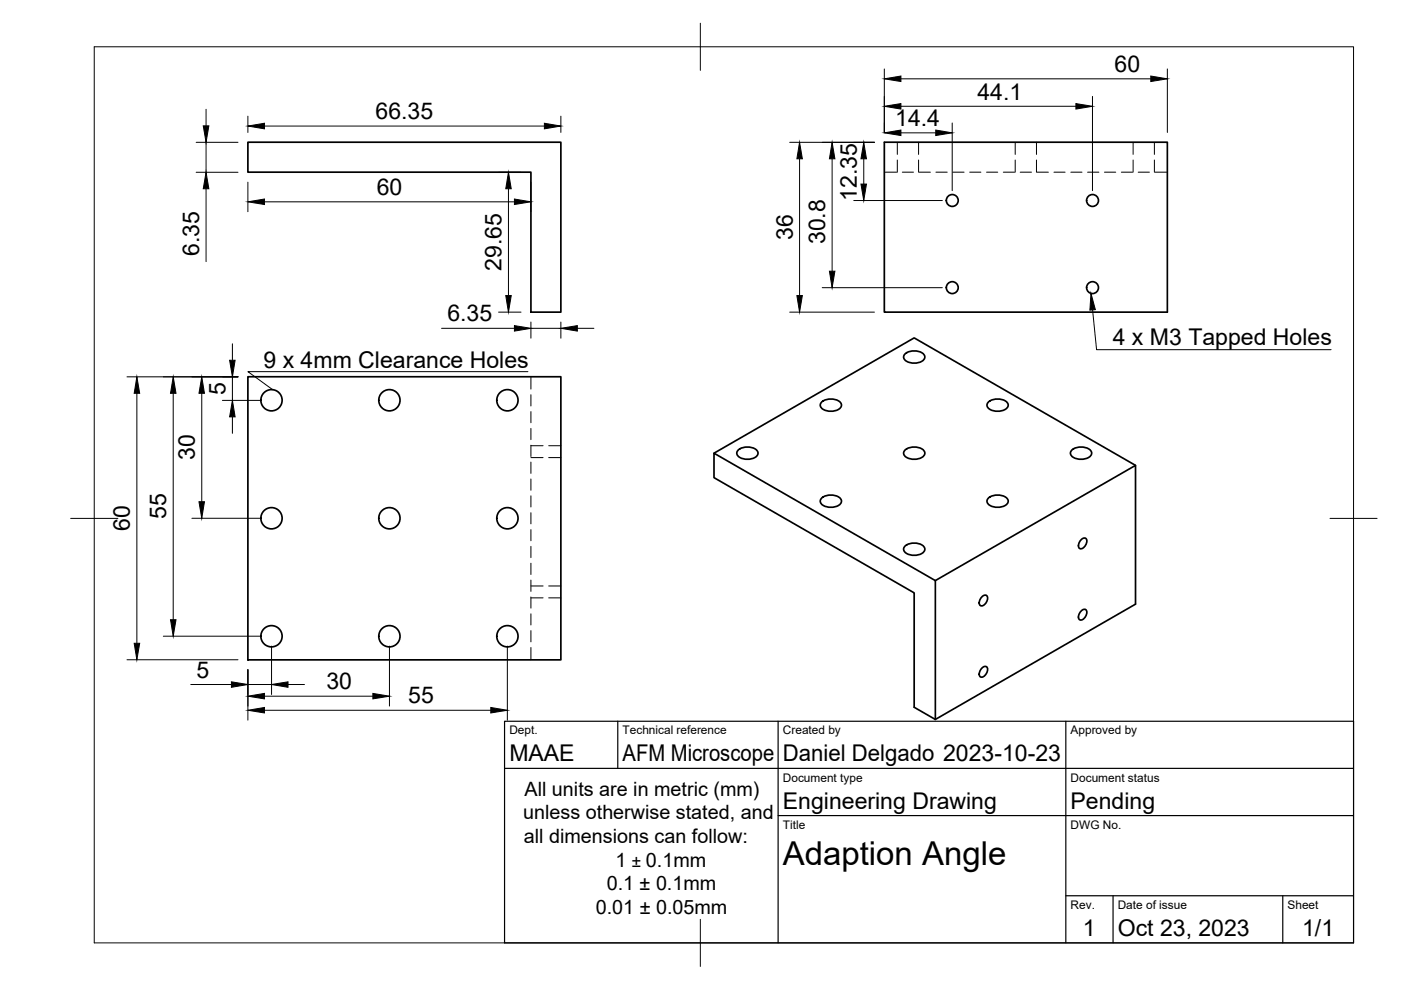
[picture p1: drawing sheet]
<svg xmlns="http://www.w3.org/2000/svg" width="297mm" height="210mm" viewBox="0 0 297 210" stroke-linecap="round" stroke-linejoin="round" font-family="sans-serif">
<!-- layer: Visible -->
<g fill="none" stroke="#000" stroke-width=".36">
<path d="M52.6 30.2h66.3v36h-6.3v-29.7h-60zM187.5 30.2h60v36h-60zM52.6 79.9h66.3v60h-66.3zM191.9 75.1a3.1 3.1 0 0 1 4.1 .3 1.41 1.41 0 0 1-1.6 1.6 2.7 2.7 0 0 1-2.7-1v-.6zM151.4 96.1l42.4-24.5 46.9 27.1M156.5 95.4a3.1 3.1 0 0 1 4.1 .3 1.41 1.41 0 0 1-1.6 1.6 2.7 2.7 0 0 1-2.7-.9v-.7zM174.2 85.3a3.1 3.1 0 0 1 4.1 .3 1.41 1.41 0 0 1-1.6 1.6 2.7 2.7 0 0 1-2.7-1v-.6zM191.9 95.4a3.1 3.1 0 0 1 4.1 .3 1.41 1.41 0 0 1-1.6 1.6 2.7 2.7 0 0 1-2.7-.9v-.7zM209.5 85.3a3.1 3.1 0 0 1 4.2 .3 1.41 1.41 0 0 1-1.6 1.6 2.7 2.7 0 0 1-2.8-1v-.6zM227.2 95.4a3.1 3.1 0 0 1 4.2 .3 1.41 1.41 0 0 1-1.6 1.6 2.7 2.7 0 0 1-2.8-.9v-.7zM174.2 105.6a3.1 3.1 0 0 1 4.1 .3 1.41 1.41 0 0 1-1.6 1.6 2.7 2.7 0 0 1-2.7-.9v-.7zM191.9 115.8a3.1 3.1 0 0 1 4.1 .3 1.41 1.41 0 0 1-1.6 1.6 2.7 2.7 0 0 1-2.7-.9v-.7z"/>
<path d="M209.5 105.6a3.1 3.1 0 0 1 4.2 .3 1.41 1.41 0 0 1-1.6 1.6 2.7 2.7 0 0 1-2.8-.9v-.7zM229.3 114.4a.65 .65 0 0 1 1.1-.1 1.54 1.54 0 0 1-1.5 2 1.42 1.42 0 0 1 .4-1.9zM198.3 123.1l42.4-24.4v29.4l-42.4 24.4-4.5-2.5v-24.3l-42.4-24.4v-5.2l46.9 27v29.4M208.2 126.5a.65 .65 0 0 1 1.1-.1 1.54 1.54 0 0 1-1.4 2 1.42 1.42 0 0 1 .3-1.9zM229.3 129.5a.65 .65 0 0 1 1.1 0 1.54 1.54 0 0 1-1.5 1.9 1.42 1.42 0 0 1 .4-1.9zM208.2 141.6a.65 .65 0 0 1 1.1 0 1.54 1.54 0 0 1-1.4 1.9 1.42 1.42 0 0 1 .3-1.9z"/>
<circle cx="201.9" cy="42.5" r="1.26"/>
<circle cx="231.6" cy="42.5" r="1.26"/>
<circle cx="201.9" cy="61" r="1.26"/>
<circle cx="231.6" cy="61" r="1.26"/>
<circle cx="57.6" cy="84.9" r="2.25"/>
<circle cx="82.6" cy="84.9" r="2.25"/>
<circle cx="107.6" cy="84.9" r="2.25"/>
<circle cx="57.6" cy="109.9" r="2.25"/>
<circle cx="82.6" cy="109.9" r="2.25"/>
<circle cx="107.6" cy="109.9" r="2.25"/>
<circle cx="57.6" cy="134.9" r="2.25"/>
<circle cx="82.6" cy="134.9" r="2.25"/>
<circle cx="107.6" cy="134.9" r="2.25"/>
</g>
<!-- layer: Hidden -->
<g fill="none" stroke="#000" stroke-width=".21">
<path d="M187.5 36.5h2.6M190.2 30.2v2.5M190.2 33.9v2.6M191.3 36.5h2.4M194.8 30.2v2.5M194.8 33.9v2.6M194.9 36.5h2.4M198.4 36.5h2.4M202 36.5h2.4M205.6 36.5h2.4M209.2 36.5h2.3M212.7 36.5h2.4"/>
<path d="M215.2 30.2v2.5M215.2 33.9v2.6M216.3 36.5h2.4M219.8 30.2v2.5M219.8 33.9v2.6M219.9 36.5h2.4M223.5 36.5h2.3M227 36.5h2.4M230.6 36.5h2.4M234.2 36.5h2.4M237.7 36.5h2.4M240.2 30.2v2.5"/>
<path d="M240.2 33.9v2.6M241.3 36.5h2.4M244.8 30.2v2.5M244.8 33.9v2.6M244.9 36.5h2.6M112.6 79.9v2.6M112.6 83.7v2.4M112.6 87.3v2.3M112.6 90.8v2.4M112.6 94.4v2.4M112.6 98v2.4M112.6 94.5h2.5"/>
<path d="M112.6 97h2.5M116.3 94.5h2.6M116.3 97h2.6M112.6 101.6v2.3M112.6 105.1v2.4M112.6 108.7v2.4M112.6 112.3v2.4M112.6 115.8v2.4M112.6 119.4v2.4M112.6 123v2.4M112.6 126.6v2.3M112.6 130.1v2.4"/>
<path d="M112.6 133.7v2.4M112.6 137.3v2.6M112.6 124.2h2.5M112.6 126.8h2.5M116.3 124.2h2.6M116.3 126.8h2.6"/>
</g>
<!-- layer: BORDER -->
<path d="M20 9.9h267v190h-267zM148.5 4.9v10M15 109.9h10M282 109.9h10M148.5 194.9v10" fill="none" stroke="#000" stroke-width=".21"/>
<!-- layer: TITLEBLOCK -->
<path d="M107 152.9h180v47h-180zM131 152.9v10M165 152.9v47M226 152.9v47M107 162.9h180M165 172.9h122M226 189.9h61M236 189.9v10M272 189.9v10" fill="none" stroke="#000" stroke-width=".25"/>
<!-- layer: FD_Dimensions -->
<g fill="none" stroke="#000" stroke-width=".21">
<path d="M187.5 14.6v13.5M191 16.7h53M247.5 14.6v13.5M41.6 36.5h8.9M41.6 30.2h8.9M43.7 23.2v3.5M43.7 30.2v6.3M52.6 24.6v3.5M52.6 38.6v6.3M56.1 26.7h59.3M105.7 36.5h4.8M112.6 38.6v6.3"/>
<path d="M118.9 24.6v3.5M167.4 30.2h18M169.5 33.7v29M176.4 33.7v23.8M183.1 33.7v5.3M191 28.2h7.4M191 22.5h37.1M201.9 26.1v14.3M231.6 20.4v20M43.7 40v15.5M56.1 42.8h53M107.8 40v22.7"/>
<path d="M181 42.5h18.8M26.9 79.9h23.6M49.3 72.9v3.5M49.3 79.9v5M93.6 69.6h15.5M105.7 66.2h4.8M112.6 68.3v3.4M112.6 69.6h6.3M118.9 68.3v3.4M122.4 69.6h3.5M167.4 66.2h18M174.3 61h25.5"/>
<path d="M29 83.4v53M36.7 83.4v48M42.8 83.4v23M47.2 84.9h8.3M49.3 88.4v3.5M40.7 109.9h14.8M26.9 139.9h23.6M34.6 134.9h20.9M57.6 137v10.2M82.6 137v12.7M107.6 137v15.7M40.4 145.1h8.7"/>
<path d="M52.6 142v10.7M52.6 145.1h5M56.1 147.6h23M56.1 150.6h48M61.1 145.1h3.5"/>
</g>
<g fill="#000" stroke="#000" stroke-width=".21">
<path d="M187.5 16.7l3.5-.6v1.2zM244 16.1l3.5 .6-3.5 .6zM43.1 26.7h1.2l-.6 3.5zM52.6 26.7l3.5-.6v1.2zM115.4 26.1l3.5 .6-3.5 .6zM169.5 30.2l.6 3.5h-1.1zM176.4 30.2l.6 3.5h-1.1zM183.1 30.2l.6 3.5h-1.2zM182.5 39h1.2l-.6 3.5zM187.5 28.2l3.5-.6v1.1zM187.5 22.5l3.5-.5v1.1zM198.4 27.6l3.5 .6-3.5 .5z"/>
<path d="M228.1 22l3.5 .5-3.5 .6zM43.7 36.5l.6 3.5h-1.2zM52.6 42.8l3.5-.6v1.2zM107.8 36.5l.6 3.5h-1.2zM109.1 42.2l3.5 .6-3.5 .6zM175.9 57.5h1.1l-.6 3.5zM48.7 76.4h1.1l-.5 3.5zM107.2 62.7h1.2l-.6 3.5zM109.1 69l3.5 .6-3.5 .6zM118.9 69.6l3.5-.6v1.2zM169 62.7h1.1l-.6 3.5zM29 79.9l.6 3.5h-1.2z"/>
<path d="M36.7 79.9l.6 3.5h-1.1zM42.8 79.9l.5 3.5h-1.1zM49.3 84.9l.5 3.5h-1.1zM42.2 106.4h1.1l-.5 3.5zM28.4 136.4h1.2l-.6 3.5zM36.2 131.4h1.1l-.6 3.5zM49.1 144.6l3.5 .5-3.5 .6zM52.6 147.6l3.5-.6v1.2zM52.6 150.6l3.5-.6v1.2zM57.6 145.1l3.5-.5v1.1zM79.1 147l3.5 .6-3.5 .6zM104.1 150l3.5 .6-3.5 .6z"/>
</g>
<!-- layer: Leaders -->
<path d="M111.9 78.8h-59.3l5.2 3.8M231.6 65.7l.9 8.4h49.7" fill="none" stroke="#000" stroke-width=".21"/>
<path d="M231.3 62.2l.9 3.5-1.1 .1z" fill="#000" stroke="#000" stroke-width=".21"/>
<text font-size="7" x="166" y="183.4">Adaption Angle</text>
<g font-size="4.9">
<text x="236.3" y="15.3">60</text>
<text x="207.2" y="21.1">44.1</text>
<text x="79.6" y="25.3">66.35</text>
<text x="189.8" y="26.8">14.4</text>
<text x="79.9" y="41.3">60</text>
<text x="181.7" y="42.6" transform="rotate(-90 181.7 42.6)">12.35</text>
<text x="168.1" y="50.9" transform="rotate(-90 168.1 50.9)">36</text>
<text x="175" y="51.8" transform="rotate(-90 175 51.8)">30.8</text>
<text x="42.2" y="54.2" transform="rotate(-90 42.2 54.2)">6.35</text>
<text x="106.3" y="57.4" transform="rotate(-90 106.3 57.4)">29.65</text>
<text x="94.8" y="68.1">6.35</text>
<text x="235.9" y="73.2">4 x M3 Tapped Holes</text>
<text x="47.8" y="83.7" transform="rotate(-90 47.8 83.7)">5</text>
<text x="55.9" y="78.1">9 x 4mm Clearance Holes</text>
<text x="41.3" y="97.6" transform="rotate(-90 41.3 97.6)">30</text>
<text x="27.6" y="112.6" transform="rotate(-90 27.6 112.6)">60</text>
<text x="35.3" y="110.1" transform="rotate(-90 35.3 110.1)">55</text>
<text x="41.6" y="143.7">5</text>
<text x="69.2" y="146.1">30</text>
<text x="86.6" y="149.1">55</text>
<text x="108" y="161.4">MAAE</text>
<text x="132" y="161.4">AFM Microscope</text>
<text x="166" y="161.4">Daniel Delgado 2023-10-23</text>
<text x="166" y="171.4">Engineering Drawing</text>
<text x="227" y="171.4">Pending</text>
<text x="229.6" y="198.6">1</text>
<text x="237" y="198.4">Oct 23, 2023</text>
<text x="276.1" y="198.6">1/1</text>
</g>
<g font-size="4.2">
<text x="110.9" y="173.7">unless otherwise stated, and</text>
<text x="111.2" y="168.7">All units are in metric (mm)</text>
<text x="111.1" y="178.7">all dimensions can follow:</text>
<text x="130.5" y="183.8">1</text>
<text x="136.9" y="183.8">0.1mm</text>
<text x="128.6" y="188.8">0.1 ± 0.1mm</text>
<text x="126.3" y="193.8">0.01 ± 0.05mm</text>
</g>
<text font-size="3.6" x="134" y="183.8">±</text>
<g font-size="2.5">
<text x="108" y="155.7">Dept.</text>
<text x="132" y="155.7">Technical reference</text>
<text x="166" y="155.7">Created by</text>
<text x="227" y="155.7">Approved by</text>
<text x="166" y="165.7">Document type</text>
<text x="227" y="165.7">Document status</text>
<text x="166" y="175.7">Title</text>
<text x="227" y="175.7">DWG No.</text>
<text x="227" y="192.7">Rev.</text>
<text x="237" y="192.7">Date of issue</text>
<text x="273" y="192.7">Sheet</text>
</g>
</svg>
